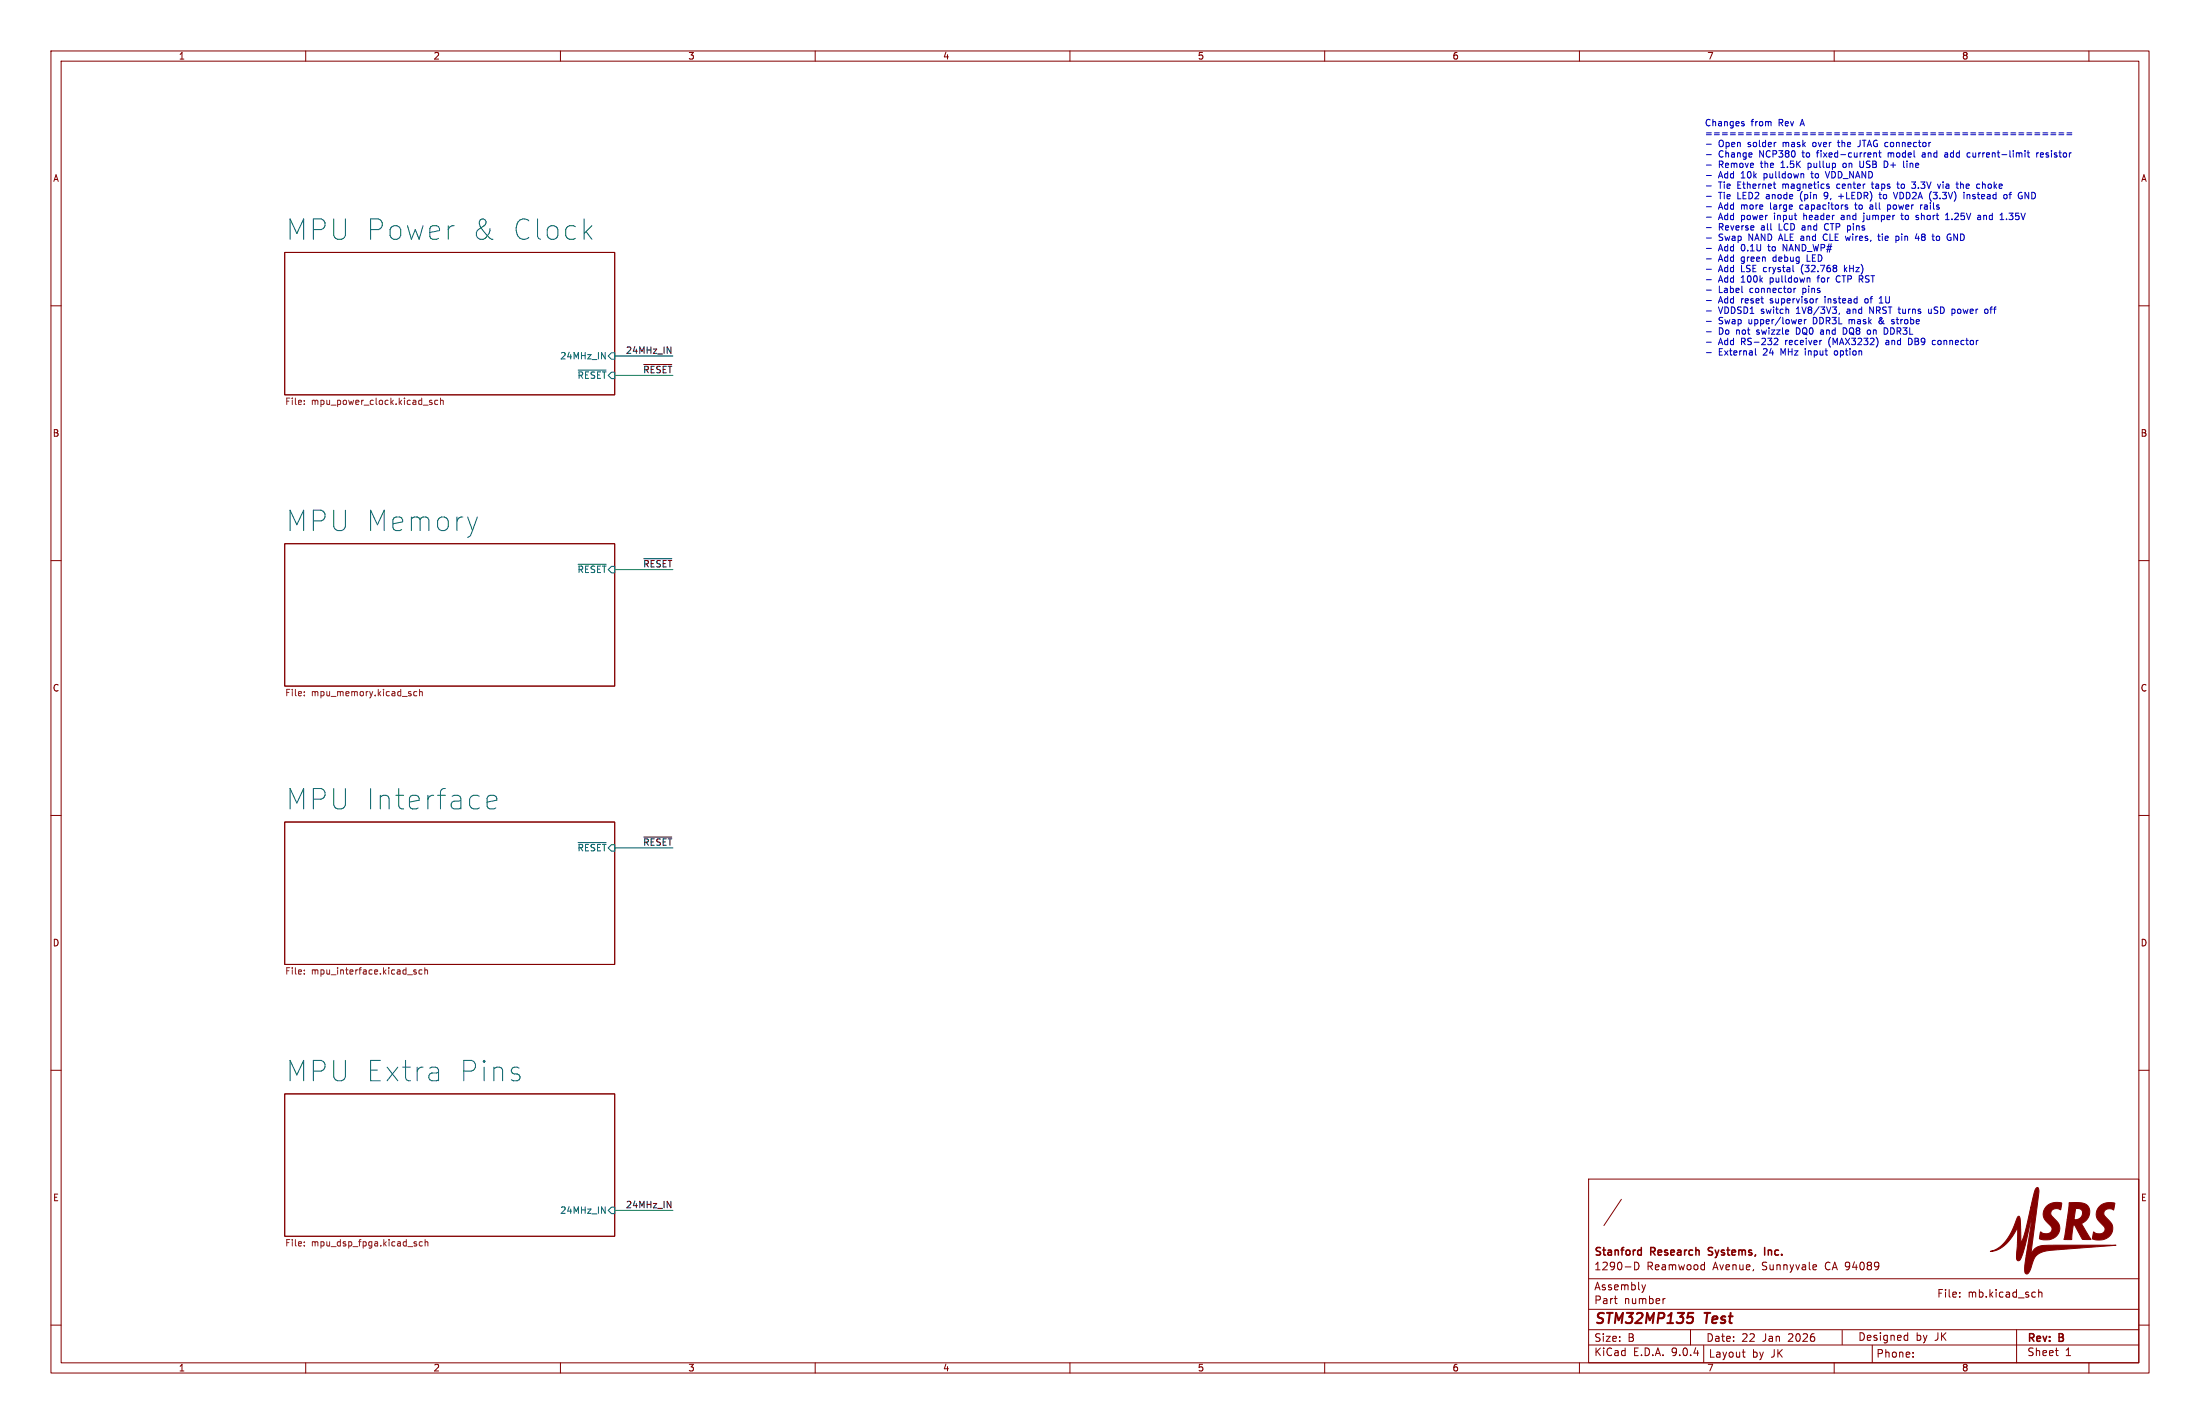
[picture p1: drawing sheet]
(kicad_sch
 (version 20250114)
 (generator "eeschema")
 (generator_version "9.0")
 (paper "B")
 (title_block
  (title "${TITLE}")
  (date "${ISSUE_DATE}")
  (rev "${REVISION}")
  (company "${COMPANY}"))
 (lib_symbols)
 (text "Changes from Rev A\n==============================================\n- Open solder mask over the JTAG connector\n- Change NCP380 to fixed-current model and add current-limit resistor\n- Remove the 1.5K pullup on USB D+ line\n- Add 10k pulldown to VDD_NAND\n- Tie Ethernet magnetics center taps to 3.3V via the choke\n- Tie LED2 anode (pin 9, +LEDR) to VDD2A (3.3V) instead of GND\n- Add more large capacitors to all power rails\n- Add power input header and jumper to short 1.25V and 1.35V\n- Reverse all LCD and CTP pins\n- Swap NAND ALE and CLE wires, tie pin 48 to GND\n- Add 0.1U to NAND_WP#\n- Add green debug LED\n- Add LSE crystal (32.768 kHz)\n- Add 100k pulldown for CTP RST\n- Label connector pins\n- Add reset supervisor instead of 1U\n- VDDSD1 switch 1V8/3V3, and NRST turns uSD power off\n- Swap upper/lower DDR3L mask & strobe\n- Do not swizzle DQ0 and DQ8 on DDR3L\n- Add RS-232 receiver (MAX3232) and DB9 connector\n- External 24 MHz input option"
  (exclude_from_sim no)
  (at 334.518 23.622 0)
  (effects (font (size 1.27 1.27)) (justify left top)))
 (wire
  (pts (xy 120.65 166.37) (xy 132.08 166.37))
  (stroke (width 0) (type default)))
 (wire
  (pts (xy 120.65 69.85) (xy 132.08 69.85))
  (stroke (width 0) (type default)))
 (wire
  (pts (xy 120.65 73.66) (xy 132.08 73.66))
  (stroke (width 0) (type default)))
 (wire
  (pts (xy 120.65 237.49) (xy 132.08 237.49))
  (stroke (width 0) (type default)))
 (wire
  (pts (xy 120.65 111.76) (xy 132.08 111.76))
  (stroke (width 0) (type default)))
 (label "24MHz_IN"
  (at 132.08 237.49 180)
  (effects (font (size 1.27 1.27)) (justify right bottom)))
 (label "~{RESET}"
  (at 132.08 166.37 180)
  (effects (font (size 1.27 1.27)) (justify right bottom)))
 (label "~{RESET}"
  (at 132.08 73.66 180)
  (effects (font (size 1.27 1.27)) (justify right bottom)))
 (label "24MHz_IN"
  (at 132.08 69.85 180)
  (effects (font (size 1.27 1.27)) (justify right bottom)))
 (label "~{RESET}"
  (at 132.08 111.76 180)
  (effects (font (size 1.27 1.27)) (justify right bottom)))
 (sheet
  (at 55.88 49.53)
  (size 64.77 27.94)
  (exclude_from_sim no)
  (in_bom yes)
  (on_board yes)
  (dnp no)
  (fields_autoplaced yes)
  (stroke (width 0.1524) (type solid))
  (fill (color 0 0 0 0.0000))
  (property "Sheetname" "MPU Power & Clock" (at 55.88 47.4534 0) (effects (font (size 4 4)) (justify left bottom)))
  (property "Sheetfile" "mpu_power_clock.kicad_sch" (at 55.88 78.0546 0) (effects (font (size 1.27 1.27)) (justify left top)))
  (pin "~{RESET}" input (at 120.65 73.66 0) (effects (font (size 1.27 1.27)) (justify right)))
  (pin "24MHz_IN" input (at 120.65 69.85 0) (effects (font (size 1.27 1.27)) (justify right))))
 (sheet
  (at 55.88 214.63)
  (size 64.77 27.94)
  (exclude_from_sim no)
  (in_bom yes)
  (on_board yes)
  (dnp no)
  (fields_autoplaced yes)
  (stroke (width 0.1524) (type solid))
  (fill (color 0 0 0 0.0000))
  (property "Sheetname" "MPU Extra Pins" (at 55.88 212.5534 0) (effects (font (size 4 4)) (justify left bottom)))
  (property "Sheetfile" "mpu_dsp_fpga.kicad_sch" (at 55.88 243.1546 0) (effects (font (size 1.27 1.27)) (justify left top)))
  (pin "24MHz_IN" input (at 120.65 237.49 0) (effects (font (size 1.27 1.27)) (justify right))))
 (sheet
  (at 55.88 161.29)
  (size 64.77 27.94)
  (exclude_from_sim no)
  (in_bom yes)
  (on_board yes)
  (dnp no)
  (fields_autoplaced yes)
  (stroke (width 0.1524) (type solid))
  (fill (color 0 0 0 0.0000))
  (property "Sheetname" "MPU Interface" (at 55.88 159.2134 0) (effects (font (size 4 4)) (justify left bottom)))
  (property "Sheetfile" "mpu_interface.kicad_sch" (at 55.88 189.8146 0) (effects (font (size 1.27 1.27)) (justify left top)))
  (pin "~{RESET}" input (at 120.65 166.37 0) (effects (font (size 1.27 1.27)) (justify right))))
 (sheet
  (at 55.88 106.68)
  (size 64.77 27.94)
  (exclude_from_sim no)
  (in_bom yes)
  (on_board yes)
  (dnp no)
  (fields_autoplaced yes)
  (stroke (width 0.1524) (type solid))
  (fill (color 0 0 0 0.0000))
  (property "Sheetname" "MPU Memory" (at 55.88 104.6034 0) (effects (font (size 4 4)) (justify left bottom)))
  (property "Sheetfile" "mpu_memory.kicad_sch" (at 55.88 135.2046 0) (effects (font (size 1.27 1.27)) (justify left top)))
  (pin "~{RESET}" input (at 120.65 111.76 0) (effects (font (size 1.27 1.27)) (justify right))))
 (sheet_instances
  (path ""
   (page "1")))
 (embedded_fonts no))
